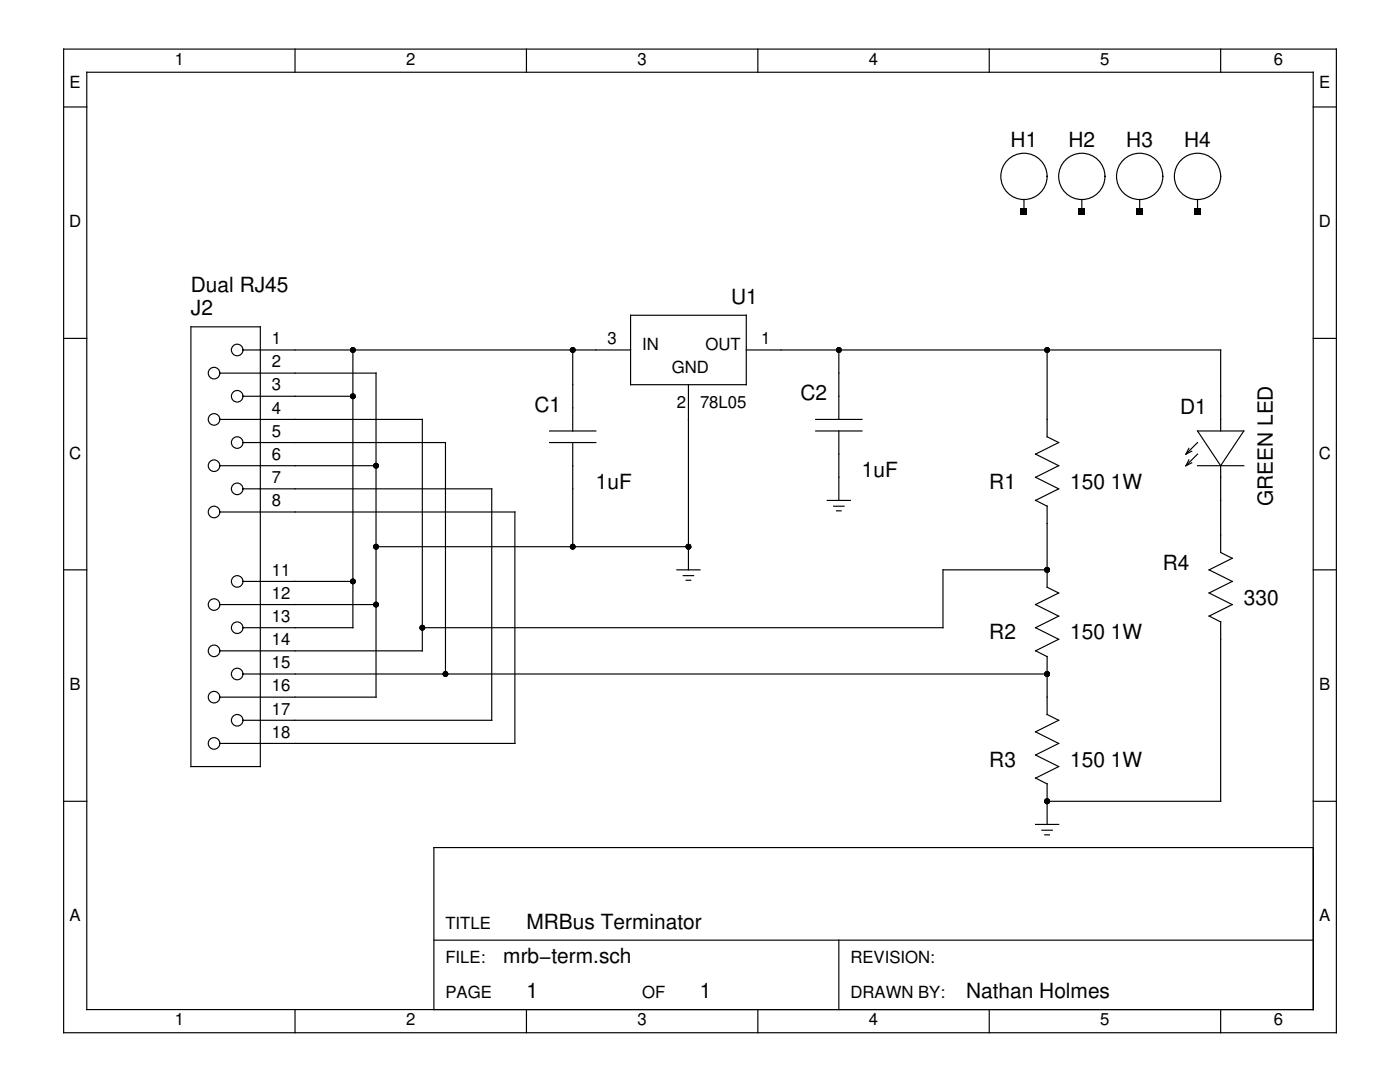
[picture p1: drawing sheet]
<svg xmlns="http://www.w3.org/2000/svg" width="279mm" height="216mm" viewBox="0 0 279 216" stroke-linecap="round" stroke-linejoin="round" font-family="sans-serif">
<g fill="none" stroke="#000" stroke-width=".23">
<path d="M12.7 9.8h254v196.3h-254zM17.3 14.4h244.8v187.1h-244.8zM58.9 9.8v4.6M105.1 9.8v4.6M151.2 9.8v4.6M197.4 9.8v4.6M243.6 9.8v4.6M12.7 21.3h4.6M204.4 39.8v2.3M215.9 39.8v2.3M227.4 39.8v2.3M239 39.8v2.3"/>
<path d="M262.1 21.3h4.6M12.7 67.5h4.6M38.1 65.2h13.9v87.8h-13.9zM43.9 74.5h31.1v64.6h-31.1M48.5 69.8h77.3M48.5 79.1h21.9M70.4 69.8v55.5h-21.9M114.3 69.8v16.2M125.8 62.9h23.1v13.9h-23.1zM137.4 76.8v36.9M148.9 69.8h94.7v16.2M167.4 69.8v13.9"/>
<path d="M209 69.8v17.4l2.3 1.1-4.6 2.3 4.6 2.3-4.6 2.3 4.6 2.3-4.6 2.4 2.3 1.1v16.2l2.3 1.1-4.6 2.3 4.6 2.3-4.6 2.4 4.6 2.3-4.6 2.3 2.3 1.1M262.1 67.5h4.6M43.9 83.7h40.4v46.2h-40.4M43.9 92.9h31.1M48.5 88.3h40.4v46.2M48.5 97.5h49.6v46.2h-49.6M109.7 88.3h9.2M109.7 86h9.2M114.3 88.3v20.8M162.8 83.7h9.2M162.8 86h9.2M165.1 99.9h4.6"/>
<path d="M167.4 86v13.9M237.3 91.8l-.6 1.1M237.3 89.5l-.6 1.1M237.8 92.3l-1.1 .6M237.8 90l-1.1 .6M239 92.9h9.2M239 86h9.2l-4.6 6.9zM239 88.3l-2.3 2.3M239 90.6l-2.3 2.3M243.6 92.9v17.3l2.3 1.2-4.6 2.3 4.6 2.3-4.6 2.3 4.6 2.3-4.6 2.3 2.3 1.2M12.7 113.7h4.6M43.9 102.2h58.9v46.1h-58.9"/>
<path d="M48.5 116h21.9M75 109.1h62.4M135.1 113.7h4.6M136.4 114.9h2M136.9 115.8h1M166.4 101h2M166.9 101.9h1M209 113.7h-20.8v11.6h-103.9M262.1 113.7h4.6M43.9 120.6h31.1M48.5 134.5h160.5M209 131v11.6l2.3 1.1-4.6 2.3 4.6 2.3-4.6 2.4 4.6 2.3-4.6 2.3 2.3 1.1"/>
<path d="M243.6 124.1v35.8h-34.6M12.7 159.9h4.6M209 156.4v8.1M262.1 159.9h4.6M206.7 164.5h4.6M207.9 165.7h2.1M208.5 166.6h.9M262.1 169.1h-175.5v32.4M86.6 187.6h175.5M167.4 187.6v13.9M58.9 201.5v4.6M105.1 201.5v4.6"/>
<path d="M151.2 201.5v4.6M197.4 201.5v4.6M243.6 201.5v4.6"/>
<circle cx="204.4" cy="35.2" r="4.6"/>
<circle cx="215.9" cy="35.2" r="4.6"/>
<circle cx="227.4" cy="35.2" r="4.6"/>
<circle cx="239" cy="35.2" r="4.6"/>
<circle cx="42.7" cy="74.5" r="1.15"/>
<circle cx="47.3" cy="79.1" r="1.15"/>
<circle cx="47.3" cy="69.8" r="1.15"/>
<circle cx="42.7" cy="83.7" r="1.15"/>
<circle cx="42.7" cy="92.9" r="1.15"/>
<circle cx="47.3" cy="97.5" r="1.15"/>
<circle cx="47.3" cy="88.3" r="1.15"/>
<circle cx="42.7" cy="102.2" r="1.15"/>
<circle cx="47.3" cy="116" r="1.15"/>
<circle cx="42.7" cy="129.9" r="1.15"/>
<circle cx="42.7" cy="139.1" r="1.15"/>
<circle cx="42.7" cy="120.6" r="1.15"/>
<circle cx="47.3" cy="134.5" r="1.15"/>
<circle cx="47.3" cy="125.3" r="1.15"/>
<circle cx="42.7" cy="148.3" r="1.15"/>
<circle cx="47.3" cy="143.7" r="1.15"/>
</g>
<g fill="#000">
<path d="M203.7 41.4h1.3v1.4h-1.3zM215.2 41.4h1.4v1.4h-1.4zM226.8 41.4h1.3v1.4h-1.3zM238.3 41.4h1.4v1.4h-1.4z"/>
<circle cx="70.4" cy="69.8" r=".58"/>
<circle cx="70.4" cy="79.1" r=".58"/>
<circle cx="114.3" cy="69.8" r=".58"/>
<circle cx="167.4" cy="69.8" r=".58"/>
<circle cx="209" cy="69.8" r=".58"/>
<circle cx="75" cy="92.9" r=".58"/>
<circle cx="70.4" cy="116" r=".58"/>
<circle cx="75" cy="109.1" r=".58"/>
<circle cx="114.3" cy="109.1" r=".58"/>
<circle cx="137.4" cy="109.1" r=".58"/>
<circle cx="209" cy="113.7" r=".58"/>
<circle cx="75" cy="120.6" r=".58"/>
<circle cx="84.3" cy="125.3" r=".58"/>
<circle cx="88.9" cy="134.5" r=".58"/>
<circle cx="209" cy="134.5" r=".58"/>
<circle cx="209" cy="159.9" r=".58"/>
</g>
<g font-size="4.2">
<text x="201.7" y="29.4">H1</text>
<text x="213.2" y="29.4">H2</text>
<text x="224.8" y="29.4">H3</text>
<text x="236.3" y="29.4">H4</text>
<text x="38.1" y="58.3">Dual RJ45</text>
<text x="38.1" y="62.9">J2</text>
<text x="145.9" y="60.6">U1</text>
<text x="106.7" y="82.1">C1</text>
<text x="159.8" y="79.8">C2</text>
<text x="235.5" y="82.5">D1</text>
<text x="172" y="95.2">1uF</text>
<text x="118.9" y="97.5">1uF</text>
<text x="197.4" y="97.5">R1</text>
<text x="213.6" y="97.5">150 1W</text>
<text x="254" y="101" transform="rotate(-90 254 101)">GREEN LED</text>
<text x="232.1" y="113.7">R4</text>
<text x="248.2" y="120.6">330</text>
<text x="197.4" y="127.6">R2</text>
<text x="213.6" y="127.6">150 1W</text>
<text x="197.4" y="153">R3</text>
<text x="213.6" y="153">150 1W</text>
<text x="105.1" y="185.3">MRBus Terminator</text>
<text x="100.4" y="192.2">mrb−term.sch</text>
<text x="105.1" y="199.1">1</text>
<text x="139.7" y="199.1">1</text>
<text x="192.8" y="199.1">Nathan Holmes</text>
</g>
<g font-size="3.3">
<text x="13.9" y="17.6">E</text>
<text x="34.9" y="13">1</text>
<text x="81" y="13">2</text>
<text x="127.2" y="13">3</text>
<text x="173.4" y="13">4</text>
<text x="219.6" y="13">5</text>
<text x="254.2" y="13">6</text>
<text x="263.3" y="17.6">E</text>
<text x="13.8" y="45.3">D</text>
<text x="263.2" y="45.3">D</text>
<text x="54.3" y="68.7">1</text>
<text x="121.2" y="68.7">3</text>
<text x="128.2" y="69.8">IN</text>
<text x="140.8" y="69.8">OUT</text>
<text x="151.9" y="68.7">1</text>
<text x="54.3" y="73.3">2</text>
<text x="54.3" y="77.9">3</text>
<text x="134.1" y="74.4">GND</text>
<text x="54.3" y="82.5">4</text>
<text x="135.1" y="81.4">2</text>
<text x="139.7" y="81.4">78L05</text>
<text x="54.3" y="87.2">5</text>
<text x="13.8" y="91.5">C</text>
<text x="54.3" y="91.8">6</text>
<text x="263.2" y="91.5">C</text>
<text x="54.3" y="96.4">7</text>
<text x="54.3" y="101">8</text>
<text x="54.3" y="114.9">11</text>
<text x="54.3" y="119.5">12</text>
<text x="54.3" y="124.1">13</text>
<text x="54.3" y="128.7">14</text>
<text x="13.9" y="137.7">B</text>
<text x="54.3" y="133.3">15</text>
<text x="54.3" y="138">16</text>
<text x="263.3" y="137.7">B</text>
<text x="54.3" y="142.6">17</text>
<text x="54.3" y="147.2">18</text>
<text x="13.9" y="183.8">A</text>
<text x="88.9" y="185.3">TITLE</text>
<text x="263.3" y="183.8">A</text>
<text x="88.9" y="192.2">FILE:</text>
<text x="169.7" y="192.2">REVISION:</text>
<text x="88.9" y="199.1">PAGE</text>
<text x="128.2" y="199.1">OF</text>
<text x="169.7" y="199.1">DRAWN BY:</text>
<text x="34.9" y="204.6">1</text>
<text x="81" y="204.6">2</text>
<text x="127.2" y="204.6">3</text>
<text x="173.4" y="204.6">4</text>
<text x="219.6" y="204.6">5</text>
<text x="254.2" y="204.6">6</text>
</g>
</svg>
